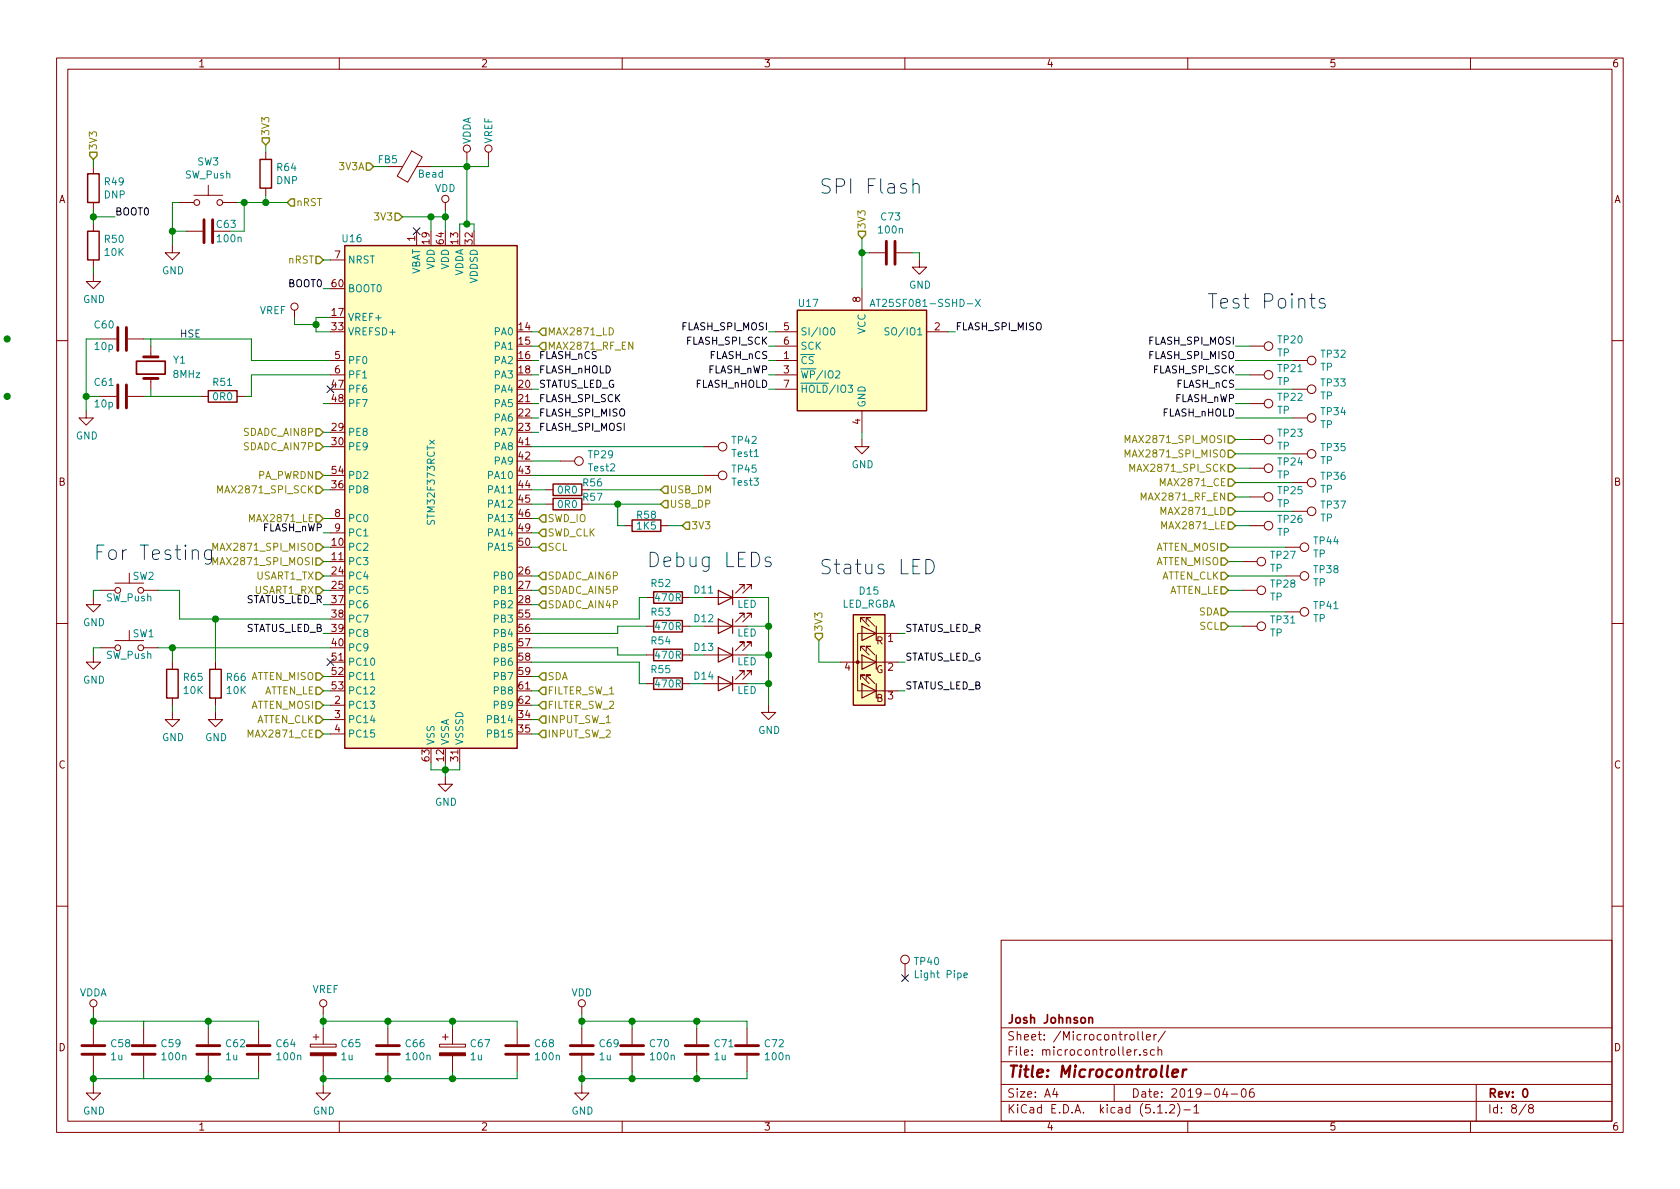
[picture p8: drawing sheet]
EESchema Schematic File Version 4
LIBS:VNA-cache
EELAYER 29 0
EELAYER END
$Descr A4 11693 8268
encoding utf-8
Sheet 8 8
Title "Microcontroller"
Date "2019-04-06"
Rev "0"
Comp "Josh Johnson"
Comment1 ""
Comment2 ""
Comment3 ""
Comment4 ""
$EndDescr
$Comp
L Memory_Flash:AT25SF081-SSHD-X U17
U 1 1
P 6000 2500
F 0 "U17" H 5550 2900 50  0000 L CNN
F 1 "AT25SF081-SSHD-X" H 6050 2900 50  0000 L CNN
F 2 "Package_SO:SOIC-8_3.9x4.9mm_P1.27mm" H 6000 1900 50  0001 C CNN
F 3 "https://www.adestotech.com/wp-content/uploads/DS-AT25SF081_045.pdf" H 6000 2500 50  0001 C CNN
	1    6000 2500
	1    0    0    -1  
$EndComp
$Comp
L Device:R R50
U 1 1
P 650 1700
F 0 "R50" H 720 1746 50  0000 L CNN
F 1 "10K" H 720 1655 50  0000 L CNN
F 2 "Resistor_SMD:R_0603_1608Metric" V 580 1700 50  0001 C CNN
F 3 "~" H 650 1700 50  0001 C CNN
	1    650  1700
	1    0    0    -1  
$EndComp
$Comp
L Device:R R49
U 1 1
P 650 1300
F 0 "R49" H 720 1346 50  0000 L CNN
F 1 "DNP" H 720 1255 50  0000 L CNN
F 2 "Resistor_SMD:R_0603_1608Metric" V 580 1300 50  0001 C CNN
F 3 "~" H 650 1300 50  0001 C CNN
	1    650  1300
	1    0    0    -1  
$EndComp
Wire Wire Line
	650  1450 650  1500
Text HLabel 650  1100 1    50   Input ~ 0
3V3
Wire Wire Line
	650  1100 650  1150
Wire Wire Line
	650  1850 650  1900
$Comp
L power:GND #PWR0100
U 1 1
P 650 1900
F 0 "#PWR0100" H 650 1650 50  0001 C CNN
F 1 "GND" H 655 1727 50  0000 C CNN
F 2 "" H 650 1900 50  0001 C CNN
F 3 "" H 650 1900 50  0001 C CNN
	1    650  1900
	1    0    0    -1  
$EndComp
Wire Wire Line
	650  1500 800  1500
Connection ~ 650  1500
Wire Wire Line
	650  1500 650  1550
Text Label 800  1500 0    50   ~ 0
BOOT0
Wire Wire Line
	650  7450 650  7500
Wire Wire Line
	650  7500 1000 7500
Wire Wire Line
	1000 7500 1000 7450
Wire Wire Line
	1000 7150 1000 7100
Wire Wire Line
	1000 7100 650  7100
Wire Wire Line
	650  7100 650  7150
$Comp
L power:VDDA #PWR096
U 1 1
P 650 7050
F 0 "#PWR096" H 650 6900 50  0001 C CNN
F 1 "VDDA" H 650 7200 50  0000 C CNN
F 2 "" H 650 7050 50  0001 C CNN
F 3 "" H 650 7050 50  0001 C CNN
	1    650  7050
	1    0    0    -1  
$EndComp
Wire Wire Line
	650  7050 650  7100
Connection ~ 650  7100
$Comp
L power:GND #PWR097
U 1 1
P 650 7550
F 0 "#PWR097" H 650 7300 50  0001 C CNN
F 1 "GND" H 655 7377 50  0000 C CNN
F 2 "" H 650 7550 50  0001 C CNN
F 3 "" H 650 7550 50  0001 C CNN
	1    650  7550
	1    0    0    -1  
$EndComp
Wire Wire Line
	650  7500 650  7550
Connection ~ 650  7500
$Comp
L Device:C C59
U 1 1
P 1000 7300
F 0 "C59" H 1115 7346 50  0000 L CNN
F 1 "100n" H 1115 7255 50  0000 L CNN
F 2 "Capacitor_SMD:C_0603_1608Metric" H 1038 7150 50  0001 C CNN
F 3 "~" H 1000 7300 50  0001 C CNN
	1    1000 7300
	1    0    0    -1  
$EndComp
$Comp
L Device:C C58
U 1 1
P 650 7300
F 0 "C58" H 765 7346 50  0000 L CNN
F 1 "1u" H 765 7255 50  0000 L CNN
F 2 "Capacitor_SMD:C_0603_1608Metric" H 688 7150 50  0001 C CNN
F 3 "~" H 650 7300 50  0001 C CNN
	1    650  7300
	1    0    0    -1  
$EndComp
Wire Wire Line
	4050 7450 4050 7500
Wire Wire Line
	4050 7500 4400 7500
Wire Wire Line
	4400 7500 4400 7450
Wire Wire Line
	4400 7150 4400 7100
Wire Wire Line
	4400 7100 4050 7100
Wire Wire Line
	4050 7100 4050 7150
Wire Wire Line
	4050 7050 4050 7100
Connection ~ 4050 7100
$Comp
L power:GND #PWR0111
U 1 1
P 4050 7550
F 0 "#PWR0111" H 4050 7300 50  0001 C CNN
F 1 "GND" H 4055 7377 50  0000 C CNN
F 2 "" H 4050 7550 50  0001 C CNN
F 3 "" H 4050 7550 50  0001 C CNN
	1    4050 7550
	1    0    0    -1  
$EndComp
Wire Wire Line
	4050 7500 4050 7550
Connection ~ 4050 7500
$Comp
L Device:C C70
U 1 1
P 4400 7300
F 0 "C70" H 4515 7346 50  0000 L CNN
F 1 "100n" H 4515 7255 50  0000 L CNN
F 2 "Capacitor_SMD:C_0603_1608Metric" H 4438 7150 50  0001 C CNN
F 3 "~" H 4400 7300 50  0001 C CNN
	1    4400 7300
	1    0    0    -1  
$EndComp
$Comp
L Device:C C69
U 1 1
P 4050 7300
F 0 "C69" H 4165 7346 50  0000 L CNN
F 1 "1u" H 4165 7255 50  0000 L CNN
F 2 "Capacitor_SMD:C_0603_1608Metric" H 4088 7150 50  0001 C CNN
F 3 "~" H 4050 7300 50  0001 C CNN
	1    4050 7300
	1    0    0    -1  
$EndComp
Wire Wire Line
	2250 7450 2250 7500
Wire Wire Line
	2250 7500 2700 7500
Wire Wire Line
	2700 7500 2700 7450
Wire Wire Line
	2700 7150 2700 7100
Wire Wire Line
	2700 7100 2250 7100
Wire Wire Line
	2250 7100 2250 7150
Wire Wire Line
	2250 7050 2250 7100
Connection ~ 2250 7100
$Comp
L power:GND #PWR0105
U 1 1
P 2250 7550
F 0 "#PWR0105" H 2250 7300 50  0001 C CNN
F 1 "GND" H 2255 7377 50  0000 C CNN
F 2 "" H 2250 7550 50  0001 C CNN
F 3 "" H 2250 7550 50  0001 C CNN
	1    2250 7550
	1    0    0    -1  
$EndComp
Wire Wire Line
	2250 7500 2250 7550
Connection ~ 2250 7500
$Comp
L Device:C C66
U 1 1
P 2700 7300
F 0 "C66" H 2815 7346 50  0000 L CNN
F 1 "100n" H 2815 7255 50  0000 L CNN
F 2 "Capacitor_SMD:C_0603_1608Metric" H 2738 7150 50  0001 C CNN
F 3 "~" H 2700 7300 50  0001 C CNN
	1    2700 7300
	1    0    0    -1  
$EndComp
$Comp
L Device:C C68
U 1 1
P 3600 7300
F 0 "C68" H 3715 7346 50  0000 L CNN
F 1 "100n" H 3715 7255 50  0000 L CNN
F 2 "Capacitor_SMD:C_0603_1608Metric" H 3638 7150 50  0001 C CNN
F 3 "~" H 3600 7300 50  0001 C CNN
	1    3600 7300
	1    0    0    -1  
$EndComp
Wire Wire Line
	2700 7500 3150 7500
Wire Wire Line
	3600 7500 3600 7450
Connection ~ 2700 7500
Wire Wire Line
	3600 7150 3600 7100
Wire Wire Line
	3600 7100 3150 7100
Connection ~ 2700 7100
Wire Wire Line
	3150 7100 3150 7150
Connection ~ 3150 7100
Wire Wire Line
	3150 7100 2700 7100
Wire Wire Line
	3150 7450 3150 7500
Connection ~ 3150 7500
Wire Wire Line
	3150 7500 3600 7500
$Comp
L power:VDD #PWR0104
U 1 1
P 4050 7050
F 0 "#PWR0104" H 4050 6900 50  0001 C CNN
F 1 "VDD" H 4050 7200 50  0000 C CNN
F 2 "" H 4050 7050 50  0001 C CNN
F 3 "" H 4050 7050 50  0001 C CNN
	1    4050 7050
	1    0    0    -1  
$EndComp
Wire Wire Line
	1450 7450 1450 7500
Wire Wire Line
	1450 7500 1800 7500
Wire Wire Line
	1800 7500 1800 7450
Connection ~ 1450 7500
$Comp
L Device:C C64
U 1 1
P 1800 7300
F 0 "C64" H 1915 7346 50  0000 L CNN
F 1 "100n" H 1915 7255 50  0000 L CNN
F 2 "Capacitor_SMD:C_0603_1608Metric" H 1838 7150 50  0001 C CNN
F 3 "~" H 1800 7300 50  0001 C CNN
	1    1800 7300
	1    0    0    -1  
$EndComp
$Comp
L Device:C C62
U 1 1
P 1450 7300
F 0 "C62" H 1565 7346 50  0000 L CNN
F 1 "1u" H 1565 7255 50  0000 L CNN
F 2 "Capacitor_SMD:C_0603_1608Metric" H 1488 7150 50  0001 C CNN
F 3 "~" H 1450 7300 50  0001 C CNN
	1    1450 7300
	1    0    0    -1  
$EndComp
Wire Wire Line
	1450 7500 1000 7500
Wire Wire Line
	1000 7100 1450 7100
Wire Wire Line
	1800 7100 1800 7150
Wire Wire Line
	1450 7100 1450 7150
Connection ~ 1450 7100
Wire Wire Line
	1450 7100 1800 7100
$Comp
L VNA_Symbols:VREF #PWR0110
U 1 1
P 2250 7050
F 0 "#PWR0110" H 2250 6900 50  0001 C CNN
F 1 "VREF" H 2267 7223 50  0000 C CNN
F 2 "" H 2250 7050 50  0001 C CNN
F 3 "" H 2250 7050 50  0001 C CNN
	1    2250 7050
	1    0    0    -1  
$EndComp
$Comp
L Device:C C72
U 1 1
P 5200 7300
F 0 "C72" H 5315 7346 50  0000 L CNN
F 1 "100n" H 5315 7255 50  0000 L CNN
F 2 "Capacitor_SMD:C_0603_1608Metric" H 5238 7150 50  0001 C CNN
F 3 "~" H 5200 7300 50  0001 C CNN
	1    5200 7300
	1    0    0    -1  
$EndComp
$Comp
L Device:C C71
U 1 1
P 4850 7300
F 0 "C71" H 4965 7346 50  0000 L CNN
F 1 "1u" H 4965 7255 50  0000 L CNN
F 2 "Capacitor_SMD:C_0603_1608Metric" H 4888 7150 50  0001 C CNN
F 3 "~" H 4850 7300 50  0001 C CNN
	1    4850 7300
	1    0    0    -1  
$EndComp
Wire Wire Line
	4400 7100 4850 7100
Wire Wire Line
	5200 7100 5200 7150
Connection ~ 4400 7100
Wire Wire Line
	5200 7450 5200 7500
Wire Wire Line
	5200 7500 4850 7500
Connection ~ 4400 7500
Wire Wire Line
	4850 7450 4850 7500
Connection ~ 4850 7500
Wire Wire Line
	4850 7500 4400 7500
Wire Wire Line
	4850 7150 4850 7100
Connection ~ 4850 7100
Wire Wire Line
	4850 7100 5200 7100
$Comp
L Device:CP C67
U 1 1
P 3150 7300
F 0 "C67" H 3268 7346 50  0000 L CNN
F 1 "1u " H 3268 7255 50  0000 L CNN
F 2 "Capacitor_Tantalum_SMD:CP_EIA-2012-15_AVX-P" H 3188 7150 50  0001 C CNN
F 3 "~" H 3150 7300 50  0001 C CNN
	1    3150 7300
	1    0    0    -1  
$EndComp
Connection ~ 1700 1400
Wire Wire Line
	1700 1400 1700 1600
Wire Wire Line
	1700 1600 1600 1600
Connection ~ 1200 1600
Wire Wire Line
	1200 1600 1200 1700
Wire Wire Line
	1200 1400 1200 1600
Wire Wire Line
	1200 1600 1300 1600
$Comp
L power:GND #PWR0102
U 1 1
P 1200 1700
F 0 "#PWR0102" H 1200 1450 50  0001 C CNN
F 1 "GND" H 1205 1527 50  0000 C CNN
F 2 "" H 1200 1700 50  0001 C CNN
F 3 "" H 1200 1700 50  0001 C CNN
	1    1200 1700
	1    0    0    -1  
$EndComp
Wire Wire Line
	1250 1400 1200 1400
Wire Wire Line
	1650 1400 1700 1400
$Comp
L Switch:SW_Push SW3
U 1 1
P 1450 1400
F 0 "SW3" H 1450 1685 50  0000 C CNN
F 1 "SW_Push" H 1450 1594 50  0000 C CNN
F 2 "VNA_Footprints:6mmTactSwitch" H 1450 1600 50  0001 C CNN
F 3 "~" H 1450 1600 50  0001 C CNN
	1    1450 1400
	1    0    0    -1  
$EndComp
Text HLabel 2000 1400 2    50   Input ~ 0
nRST
Text HLabel 6000 1650 1    50   Input ~ 0
3V3
$Comp
L Device:C C73
U 1 1
P 6200 1750
F 0 "C73" V 5948 1750 50  0000 C CNN
F 1 "100n" V 6039 1750 50  0000 C CNN
F 2 "Capacitor_SMD:C_0603_1608Metric" H 6238 1600 50  0001 C CNN
F 3 "~" H 6200 1750 50  0001 C CNN
	1    6200 1750
	0    1    1    0   
$EndComp
Wire Wire Line
	6000 1650 6000 1750
Wire Wire Line
	6000 1750 6050 1750
Connection ~ 6000 1750
Wire Wire Line
	6000 1750 6000 2000
Wire Wire Line
	6350 1750 6400 1750
Wire Wire Line
	6400 1750 6400 1800
$Comp
L power:GND #PWR0114
U 1 1
P 6400 1800
F 0 "#PWR0114" H 6400 1550 50  0001 C CNN
F 1 "GND" H 6405 1627 50  0000 C CNN
F 2 "" H 6400 1800 50  0001 C CNN
F 3 "" H 6400 1800 50  0001 C CNN
	1    6400 1800
	1    0    0    -1  
$EndComp
Wire Wire Line
	5400 2300 5350 2300
Wire Wire Line
	5350 2400 5400 2400
Wire Wire Line
	5350 2500 5400 2500
Wire Wire Line
	5350 2600 5400 2600
Wire Wire Line
	5350 2700 5400 2700
Wire Wire Line
	6600 2300 6650 2300
Wire Wire Line
	6000 3000 6000 3050
$Comp
L power:GND #PWR0113
U 1 1
P 6000 3050
F 0 "#PWR0113" H 6000 2800 50  0001 C CNN
F 1 "GND" H 6005 2877 50  0000 C CNN
F 2 "" H 6000 3050 50  0001 C CNN
F 3 "" H 6000 3050 50  0001 C CNN
	1    6000 3050
	1    0    0    -1  
$EndComp
Text Label 6650 2300 0    50   ~ 0
FLASH_SPI_MISO
Text Label 5350 2300 2    50   ~ 0
FLASH_SPI_MOSI
Text Label 5350 2400 2    50   ~ 0
FLASH_SPI_SCK
Text Label 5350 2500 2    50   ~ 0
FLASH_nCS
Text Label 5350 2600 2    50   ~ 0
FLASH_nWP
Text Label 5350 2700 2    50   ~ 0
FLASH_nHOLD
Text Notes 5700 1350 0    100  ~ 0
SPI Flash
Wire Wire Line
	5850 4600 5700 4600
Wire Wire Line
	5700 4600 5700 4450
Wire Wire Line
	6250 4400 6300 4400
Wire Wire Line
	6250 4600 6300 4600
Wire Wire Line
	6250 4800 6300 4800
Text HLabel 5700 4450 1    50   Input ~ 0
3V3
Text Label 6300 4400 0    50   ~ 0
STATUS_LED_R
Text Label 6300 4600 0    50   ~ 0
STATUS_LED_G
Text Label 6300 4800 0    50   ~ 0
STATUS_LED_B
Text Notes 5700 4000 0    100  ~ 0
Status LED
Wire Wire Line
	2300 4400 2250 4400
Wire Wire Line
	2250 4200 2300 4200
Wire Wire Line
	3750 2700 3700 2700
Text Label 2250 4400 2    50   ~ 0
STATUS_LED_B
Text Label 3750 2700 0    50   ~ 0
STATUS_LED_G
Text Label 2250 4200 2    50   ~ 0
STATUS_LED_R
Text Label 3750 2600 0    50   ~ 0
FLASH_nHOLD
Wire Wire Line
	2300 5100 2250 5100
Text Label 2250 3700 2    50   ~ 0
FLASH_nWP
Wire Wire Line
	2300 3600 2250 3600
Text Label 3750 2500 0    50   ~ 0
FLASH_nCS
Wire Wire Line
	2300 3700 2250 3700
Text Label 3750 2800 0    50   ~ 0
FLASH_SPI_SCK
Text HLabel 3750 4700 2    50   Input ~ 0
SDA
Wire Wire Line
	3700 4700 3750 4700
Wire Wire Line
	3750 3800 3700 3800
Text HLabel 2250 1800 0    50   Input ~ 0
nRST
Text HLabel 4600 3500 2    50   Input ~ 0
USB_DP
Text HLabel 4600 3400 2    50   Input ~ 0
USB_DM
Wire Wire Line
	2300 3400 2250 3400
Text HLabel 2250 4100 0    50   Input ~ 0
USART1_RX
Text HLabel 2250 4000 0    50   Input ~ 0
USART1_TX
Wire Wire Line
	2250 4100 2300 4100
Wire Wire Line
	2300 4000 2250 4000
Text HLabel 2250 3900 0    50   Input ~ 0
MAX2871_SPI_MOSI
Text HLabel 2250 3800 0    50   Input ~ 0
MAX2871_SPI_MISO
Text HLabel 2250 3400 0    50   Input ~ 0
MAX2871_SPI_SCK
Wire Wire Line
	3700 3000 3750 3000
Wire Wire Line
	3700 2900 3750 2900
Wire Wire Line
	3700 2800 3750 2800
Text Label 3750 3000 0    50   ~ 0
FLASH_SPI_MOSI
Text Label 3750 2900 0    50   ~ 0
FLASH_SPI_MISO
Wire Wire Line
	2300 3900 2250 3900
Wire Wire Line
	2300 3800 2250 3800
$Comp
L Device:C C63
U 1 1
P 1450 1600
F 0 "C63" V 1400 1650 50  0000 L CNN
F 1 "100n" V 1500 1650 50  0000 L CNN
F 2 "Capacitor_SMD:C_0603_1608Metric" H 1488 1450 50  0001 C CNN
F 3 "~" H 1450 1600 50  0001 C CNN
	1    1450 1600
	0    1    1    0   
$EndComp
Text HLabel 2800 1500 0    50   Input ~ 0
3V3
Connection ~ 3100 1500
Wire Wire Line
	3100 1450 3100 1500
Wire Wire Line
	3000 1500 3100 1500
Connection ~ 3000 1500
Wire Wire Line
	3000 1500 3000 1600
Wire Wire Line
	2800 1500 3000 1500
Wire Wire Line
	3100 1500 3100 1600
Wire Wire Line
	3400 1150 3250 1150
Wire Wire Line
	3400 1100 3400 1150
$Comp
L VNA_Symbols:VREF #PWR0109
U 1 1
P 3400 1100
F 0 "#PWR0109" H 3400 950 50  0001 C CNN
F 1 "VREF" V 3400 1300 50  0000 C CNN
F 2 "" H 3400 1100 50  0001 C CNN
F 3 "" H 3400 1100 50  0001 C CNN
	1    3400 1100
	1    0    0    -1  
$EndComp
Wire Wire Line
	2050 2250 2200 2250
Wire Wire Line
	2050 2200 2050 2250
$Comp
L VNA_Symbols:VREF #PWR0103
U 1 1
P 2050 2200
F 0 "#PWR0103" H 2050 2050 50  0001 C CNN
F 1 "VREF" H 1900 2250 50  0000 C CNN
F 2 "" H 2050 2200 50  0001 C CNN
F 3 "" H 2050 2200 50  0001 C CNN
	1    2050 2200
	1    0    0    -1  
$EndComp
Wire Wire Line
	2200 2250 2200 2200
Connection ~ 2200 2250
Wire Wire Line
	2200 2200 2300 2200
Wire Wire Line
	2200 2300 2200 2250
Wire Wire Line
	2300 2300 2200 2300
Text HLabel 2600 1150 0    50   Input ~ 0
3V3A
Wire Wire Line
	2600 1150 2700 1150
Connection ~ 3250 1150
Wire Wire Line
	3250 1100 3250 1150
Wire Wire Line
	3250 1150 3250 1550
Wire Wire Line
	3000 1150 3250 1150
Wire Wire Line
	3250 1550 3300 1550
Connection ~ 3250 1550
Wire Wire Line
	3200 1550 3250 1550
Wire Wire Line
	3200 1550 3200 1600
Wire Wire Line
	3300 1600 3300 1550
$Comp
L power:VDDA #PWR0108
U 1 1
P 3250 1100
F 0 "#PWR0108" H 3250 950 50  0001 C CNN
F 1 "VDDA" V 3250 1300 50  0000 C CNN
F 2 "" H 3250 1100 50  0001 C CNN
F 3 "" H 3250 1100 50  0001 C CNN
	1    3250 1100
	1    0    0    -1  
$EndComp
$Comp
L power:VDD #PWR0106
U 1 1
P 3100 1450
F 0 "#PWR0106" H 3100 1300 50  0001 C CNN
F 1 "VDD" H 3100 1600 50  0000 C CNN
F 2 "" H 3100 1450 50  0001 C CNN
F 3 "" H 3100 1450 50  0001 C CNN
	1    3100 1450
	1    0    0    -1  
$EndComp
Text Label 2250 2000 2    50   ~ 0
BOOT0
Wire Wire Line
	2300 2000 2250 2000
Wire Wire Line
	2300 1800 2250 1800
Wire Wire Line
	1750 2750 1750 2600
Wire Wire Line
	1700 2750 1750 2750
Connection ~ 50   2750
Wire Wire Line
	1400 2750 1050 2750
$Comp
L Device:R R51
U 1 1
P 1550 2750
F 0 "R51" V 1450 2750 50  0000 C CNN
F 1 "0R0" V 1550 2750 50  0000 C CNN
F 2 "Resistor_SMD:R_0603_1608Metric" V 1480 2750 50  0001 C CNN
F 3 "~" H 1550 2750 50  0001 C CNN
	1    1550 2750
	0    1    1    0   
$EndComp
Text Notes 1250 2350 0    50   ~ 0
HSE
Connection ~ 50   2350
Wire Wire Line
	1750 2350 1050 2350
Wire Wire Line
	1750 2500 1750 2350
$Comp
L power:GND #PWR0101
U 1 1
P 600 2850
F 0 "#PWR0101" H 600 2600 50  0001 C CNN
F 1 "GND" H 605 2677 50  0000 C CNN
F 2 "" H 600 2850 50  0001 C CNN
F 3 "" H 600 2850 50  0001 C CNN
	1    600  2850
	1    0    0    -1  
$EndComp
Wire Wire Line
	600  2750 600  2850
Connection ~ 600  2750
Wire Wire Line
	700  2750 600  2750
Wire Wire Line
	600  2350 600  2750
Wire Wire Line
	700  2350 600  2350
Wire Wire Line
	1050 2750 1000 2750
Wire Wire Line
	1050 2700 1050 2750
Wire Wire Line
	1050 2350 1050 2400
Wire Wire Line
	1000 2350 1050 2350
$Comp
L Device:C C61
U 1 1
P 850 2750
F 0 "C61" V 750 2550 50  0000 L CNN
F 1 "10p" V 900 2550 50  0000 L CNN
F 2 "Capacitor_SMD:C_0402_1005Metric" H 888 2600 50  0001 C CNN
F 3 "~" H 850 2750 50  0001 C CNN
	1    850  2750
	0    1    1    0   
$EndComp
$Comp
L Device:C C60
U 1 1
P 850 2350
F 0 "C60" V 750 2150 50  0000 L CNN
F 1 "10p" V 900 2150 50  0000 L CNN
F 2 "Capacitor_SMD:C_0402_1005Metric" H 888 2200 50  0001 C CNN
F 3 "~" H 850 2350 50  0001 C CNN
	1    850  2350
	0    1    1    0   
$EndComp
$Comp
L Device:Crystal Y1
U 1 1
P 1050 2550
F 0 "Y1" V 1100 2350 50  0000 C CNN
F 1 "8MHz" V 1000 2300 50  0000 C CNN
F 2 "VNA_Footprints:Crystal_SMD_5032-2Pin_5.0x3.2mm" H 1050 2550 50  0001 C CNN
F 3 "~" H 1050 2550 50  0001 C CNN
	1    1050 2550
	0    -1   -1   0   
$EndComp
NoConn ~ 2900 1600
Wire Wire Line
	3100 5350 3100 5400
$Comp
L power:GND #PWR0107
U 1 1
P 3100 5400
F 0 "#PWR0107" H 3100 5150 50  0001 C CNN
F 1 "GND" H 3105 5227 50  0000 C CNN
F 2 "" H 3100 5400 50  0001 C CNN
F 3 "" H 3100 5400 50  0001 C CNN
	1    3100 5400
	1    0    0    -1  
$EndComp
Wire Wire Line
	3100 5350 3200 5350
Connection ~ 3100 5350
Wire Wire Line
	3100 5300 3100 5350
Wire Wire Line
	3200 5350 3200 5300
Wire Wire Line
	3000 5350 3100 5350
Wire Wire Line
	3000 5300 3000 5350
Text HLabel 3750 4000 2    50   Input ~ 0
SDADC_AIN6P
Wire Wire Line
	3750 4000 3700 4000
Wire Wire Line
	3700 4100 3750 4100
Wire Wire Line
	3700 4200 3750 4200
Wire Wire Line
	2300 3000 2250 3000
Wire Wire Line
	2250 3100 2300 3100
Text HLabel 3750 4100 2    50   Input ~ 0
SDADC_AIN5P
Text HLabel 3750 4200 2    50   Input ~ 0
SDADC_AIN4P
Text HLabel 2250 3000 0    50   Input ~ 0
SDADC_AIN8P
Text HLabel 2250 3100 0    50   Input ~ 0
SDADC_AIN7P
Text HLabel 2250 5100 0    50   Input ~ 0
MAX2871_CE
Wire Wire Line
	3750 2600 3700 2600
Wire Wire Line
	3700 2500 3750 2500
Wire Wire Line
	3700 2400 3750 2400
Wire Wire Line
	3700 2300 3750 2300
Text HLabel 3750 2400 2    50   Input ~ 0
MAX2871_RF_EN
Text HLabel 3750 2300 2    50   Input ~ 0
MAX2871_LD
Text HLabel 2250 3600 0    50   Input ~ 0
MAX2871_LE
Wire Wire Line
	3700 5000 3750 5000
Wire Wire Line
	3700 5100 3750 5100
Text HLabel 3750 5000 2    50   Input ~ 0
INPUT_SW_1
Text HLabel 3750 5100 2    50   Input ~ 0
INPUT_SW_2
Text HLabel 2250 4900 0    50   Input ~ 0
ATTEN_MOSI
Wire Wire Line
	2300 3300 2250 3300
Text HLabel 2250 5000 0    50   Input ~ 0
ATTEN_CLK
Text HLabel 2250 4800 0    50   Input ~ 0
ATTEN_LE
Text HLabel 2250 3300 0    50   Input ~ 0
PA_PWRDN
Text HLabel 3750 4800 2    50   Input ~ 0
FILTER_SW_1
Text HLabel 3750 4900 2    50   Input ~ 0
FILTER_SW_2
Wire Wire Line
	3700 4800 3750 4800
Wire Wire Line
	3700 4900 3750 4900
Wire Wire Line
	3700 4400 4300 4400
Wire Wire Line
	3700 4500 4300 4500
Wire Wire Line
	3700 4600 4450 4600
$Comp
L Device:R R52
U 1 1
P 4650 4150
F 0 "R52" V 4550 4100 50  0000 C CNN
F 1 "470R" V 4650 4150 50  0000 C CNN
F 2 "Resistor_SMD:R_0603_1608Metric" V 4580 4150 50  0001 C CNN
F 3 "~" H 4650 4150 50  0001 C CNN
	1    4650 4150
	0    1    1    0   
$EndComp
Wire Wire Line
	4450 4300 4450 4150
Wire Wire Line
	4450 4150 4500 4150
Wire Wire Line
	3700 4300 4450 4300
Wire Wire Line
	4300 4400 4300 4350
Wire Wire Line
	4300 4350 4500 4350
Wire Wire Line
	4300 4500 4300 4550
Wire Wire Line
	4300 4550 4500 4550
Wire Wire Line
	4450 4600 4450 4750
Wire Wire Line
	4450 4750 4500 4750
$Comp
L Device:LED D11
U 1 1
P 5050 4150
F 0 "D11" H 5200 4100 50  0000 C CNN
F 1 "LED" H 4900 4200 50  0000 C CNN
F 2 "LED_SMD:LED_0603_1608Metric" H 5050 4150 50  0001 C CNN
F 3 "~" H 5050 4150 50  0001 C CNN
	1    5050 4150
	-1   0    0    1   
$EndComp
Wire Wire Line
	4900 4150 4800 4150
Wire Wire Line
	4800 4350 4900 4350
$Comp
L Device:LED D13
U 1 1
P 5050 4550
F 0 "D13" H 5200 4500 50  0000 C CNN
F 1 "LED" H 4900 4600 50  0000 C CNN
F 2 "LED_SMD:LED_0603_1608Metric" H 5050 4550 50  0001 C CNN
F 3 "~" H 5050 4550 50  0001 C CNN
	1    5050 4550
	-1   0    0    1   
$EndComp
Wire Wire Line
	4900 4550 4800 4550
$Comp
L Device:LED D14
U 1 1
P 5050 4750
F 0 "D14" H 5200 4700 50  0000 C CNN
F 1 "LED" H 4900 4800 50  0000 C CNN
F 2 "LED_SMD:LED_0603_1608Metric" H 5050 4750 50  0001 C CNN
F 3 "~" H 5050 4750 50  0001 C CNN
	1    5050 4750
	-1   0    0    1   
$EndComp
Wire Wire Line
	4900 4750 4800 4750
$Comp
L Device:LED D12
U 1 1
P 5050 4350
F 0 "D12" H 5200 4300 50  0000 C CNN
F 1 "LED" H 4900 4400 50  0000 C CNN
F 2 "LED_SMD:LED_0603_1608Metric" H 5050 4350 50  0001 C CNN
F 3 "~" H 5050 4350 50  0001 C CNN
	1    5050 4350
	-1   0    0    1   
$EndComp
Wire Wire Line
	5200 4150 5350 4150
Wire Wire Line
	5350 4150 5350 4350
Wire Wire Line
	5200 4750 5350 4750
Connection ~ 5350 4750
Wire Wire Line
	5350 4750 5350 4900
Wire Wire Line
	5200 4550 5350 4550
Connection ~ 5350 4550
Wire Wire Line
	5350 4550 5350 4750
Wire Wire Line
	5200 4350 5350 4350
Connection ~ 5350 4350
Wire Wire Line
	5350 4350 5350 4550
$Comp
L power:GND #PWR0112
U 1 1
P 5350 4900
F 0 "#PWR0112" H 5350 4650 50  0001 C CNN
F 1 "GND" H 5355 4727 50  0000 C CNN
F 2 "" H 5350 4900 50  0001 C CNN
F 3 "" H 5350 4900 50  0001 C CNN
	1    5350 4900
	1    0    0    -1  
$EndComp
$Comp
L Device:R R53
U 1 1
P 4650 4350
F 0 "R53" V 4550 4300 50  0000 C CNN
F 1 "470R" V 4650 4350 50  0000 C CNN
F 2 "Resistor_SMD:R_0603_1608Metric" V 4580 4350 50  0001 C CNN
F 3 "~" H 4650 4350 50  0001 C CNN
	1    4650 4350
	0    1    1    0   
$EndComp
$Comp
L Device:R R54
U 1 1
P 4650 4550
F 0 "R54" V 4550 4500 50  0000 C CNN
F 1 "470R" V 4650 4550 50  0000 C CNN
F 2 "Resistor_SMD:R_0603_1608Metric" V 4580 4550 50  0001 C CNN
F 3 "~" H 4650 4550 50  0001 C CNN
	1    4650 4550
	0    1    1    0   
$EndComp
$Comp
L Device:R R55
U 1 1
P 4650 4750
F 0 "R55" V 4550 4700 50  0000 C CNN
F 1 "470R" V 4650 4750 50  0000 C CNN
F 2 "Resistor_SMD:R_0603_1608Metric" V 4580 4750 50  0001 C CNN
F 3 "~" H 4650 4750 50  0001 C CNN
	1    4650 4750
	0    1    1    0   
$EndComp
Text Notes 4500 3950 0    100  ~ 0
Debug LEDs
$Comp
L power:GND #PWR098
U 1 1
P 650 4150
F 0 "#PWR098" H 650 3900 50  0001 C CNN
F 1 "GND" H 655 3977 50  0000 C CNN
F 2 "" H 650 4150 50  0001 C CNN
F 3 "" H 650 4150 50  0001 C CNN
	1    650  4150
	1    0    0    -1  
$EndComp
Wire Wire Line
	700  4100 650  4100
$Comp
L Switch:SW_Push SW1
U 1 1
P 900 4500
F 0 "SW1" H 1000 4600 50  0000 C CNN
F 1 "SW_Push" H 900 4450 50  0000 C CNN
F 2 "VNA_Footprints:6mmTactSwitch" H 900 4700 50  0001 C CNN
F 3 "~" H 900 4700 50  0001 C CNN
	1    900  4500
	1    0    0    -1  
$EndComp
Wire Wire Line
	650  4100 650  4150
$Comp
L power:GND #PWR099
U 1 1
P 650 4550
F 0 "#PWR099" H 650 4300 50  0001 C CNN
F 1 "GND" H 655 4377 50  0000 C CNN
F 2 "" H 650 4550 50  0001 C CNN
F 3 "" H 650 4550 50  0001 C CNN
	1    650  4550
	1    0    0    -1  
$EndComp
Wire Wire Line
	700  4500 650  4500
$Comp
L Switch:SW_Push SW2
U 1 1
P 900 4100
F 0 "SW2" H 1000 4200 50  0000 C CNN
F 1 "SW_Push" H 900 4050 50  0000 C CNN
F 2 "VNA_Footprints:6mmTactSwitch" H 900 4300 50  0001 C CNN
F 3 "~" H 900 4300 50  0001 C CNN
	1    900  4100
	1    0    0    -1  
$EndComp
Wire Wire Line
	650  4500 650  4550
Wire Wire Line
	1100 4500 1200 4500
Wire Wire Line
	1100 4100 1250 4100
Wire Wire Line
	1250 4100 1250 4300
Wire Wire Line
	1250 4300 1500 4300
Text Notes 650  3900 0    100  ~ 0
For Testing
Wire Wire Line
	3700 3600 3750 3600
Wire Wire Line
	3700 3700 3750 3700
Text HLabel 3750 3600 2    50   Input ~ 0
SWD_IO
Text HLabel 3750 3700 2    50   Input ~ 0
SWD_CLK
Text HLabel 3750 3800 2    50   Input ~ 0
SCL
$Comp
L VNA_Symbols:Ferrite_Bead_PWR FB?
U 1 1
P 2850 1150
AR Path="/5CC6BC19" Ref="FB?"  Part="1" 
AR Path="/5CAA2138/5CC6BC19" Ref="FB5"  Part="1" 
F 0 "FB5" V 2800 1000 50  0000 C CNN
F 1 "Bead" V 2900 1300 50  0000 C CNN
F 2 "VNA_Footprints:BEADC1608X95N" V 2780 1150 50  0001 C CNN
F 3 "~" H 2850 1150 50  0001 C CNN
	1    2850 1150
	0    1    1    0   
$EndComp
NoConn ~ 2300 2700
$Comp
L Device:CP C65
U 1 1
P 2250 7300
F 0 "C65" H 2368 7346 50  0000 L CNN
F 1 "1u " H 2368 7255 50  0000 L CNN
F 2 "Capacitor_Tantalum_SMD:CP_EIA-2012-15_AVX-P" H 2288 7150 50  0001 C CNN
F 3 "~" H 2250 7300 50  0001 C CNN
	1    2250 7300
	1    0    0    -1  
$EndComp
$Comp
L VNA_Symbols:LED_RGBA D15
U 1 1
P 6050 4600
F 0 "D15" H 6050 5097 50  0000 C CNN
F 1 "LED_RGBA" H 6050 5006 50  0000 C CNN
F 2 "VNA_Footprints:ARGB_PLCC4_1210_LED" H 6050 4550 50  0001 C CNN
F 3 "~" H 6050 4550 50  0001 C CNN
	1    6050 4600
	-1   0    0    -1  
$EndComp
$Comp
L Device:R R58
U 1 1
P 4500 3650
F 0 "R58" V 4425 3650 50  0000 C CNN
F 1 "1K5" V 4500 3650 50  0000 C CNN
F 2 "Resistor_SMD:R_0603_1608Metric" V 4430 3650 50  0001 C CNN
F 3 "~" H 4500 3650 50  0001 C CNN
	1    4500 3650
	0    1    1    0   
$EndComp
Text HLabel 4750 3650 2    50   Input ~ 0
3V3
$Comp
L Device:R R56
U 1 1
P 3950 3400
F 0 "R56" V 3900 3575 50  0000 C CNN
F 1 "0R0" V 3950 3400 50  0000 C CNN
F 2 "Resistor_SMD:R_0603_1608Metric" V 3880 3400 50  0001 C CNN
F 3 "~" H 3950 3400 50  0001 C CNN
	1    3950 3400
	0    1    1    0   
$EndComp
Wire Wire Line
	3700 3400 3800 3400
$Comp
L Device:R R57
U 1 1
P 3950 3500
F 0 "R57" V 3900 3675 50  0000 C CNN
F 1 "0R0" V 3950 3500 50  0000 C CNN
F 2 "Resistor_SMD:R_0603_1608Metric" V 3880 3500 50  0001 C CNN
F 3 "~" H 3950 3500 50  0001 C CNN
	1    3950 3500
	0    1    1    0   
$EndComp
Wire Wire Line
	3700 3500 3800 3500
Wire Wire Line
	4600 3400 4100 3400
Wire Wire Line
	4100 3500 4300 3500
Wire Wire Line
	4350 3650 4300 3650
Wire Wire Line
	4300 3650 4300 3500
Connection ~ 4300 3500
Wire Wire Line
	4300 3500 4600 3500
Wire Wire Line
	4650 3650 4750 3650
Text Label 8600 2400 2    50   ~ 0
FLASH_SPI_MOSI
Text Label 8600 2600 2    50   ~ 0
FLASH_SPI_SCK
Text Label 8600 2700 2    50   ~ 0
FLASH_nCS
Text Label 8600 2800 2    50   ~ 0
FLASH_nWP
Text Label 8600 2900 2    50   ~ 0
FLASH_nHOLD
Text Label 8600 2500 2    50   ~ 0
FLASH_SPI_MISO
Text Notes 8400 2150 0    100  ~ 0
Test Points
Text HLabel 8600 3050 0    50   Input ~ 0
MAX2871_SPI_MOSI
Text HLabel 8600 3150 0    50   Input ~ 0
MAX2871_SPI_MISO
Text HLabel 8600 3250 0    50   Input ~ 0
MAX2871_SPI_SCK
Text HLabel 8600 3350 0    50   Input ~ 0
MAX2871_CE
Text HLabel 8600 3450 0    50   Input ~ 0
MAX2871_RF_EN
Text HLabel 8600 3550 0    50   Input ~ 0
MAX2871_LD
Text HLabel 8600 3650 0    50   Input ~ 0
MAX2871_LE
Text HLabel 8550 4000 0    50   Input ~ 0
ATTEN_CLK
Text HLabel 8550 4100 0    50   Input ~ 0
ATTEN_LE
Text HLabel 8550 4250 0    50   Input ~ 0
SDA
Text HLabel 8550 4350 0    50   Input ~ 0
SCL
$Comp
L Connector:TestPoint TP20
U 1 1
P 8700 2400
F 0 "TP20" V 8654 2588 50  0000 L CNN
F 1 "TP" V 8745 2588 50  0000 L CNN
F 2 "TestPoint:TestPoint_Pad_D1.0mm" H 8900 2400 50  0001 C CNN
F 3 "~" H 8900 2400 50  0001 C CNN
	1    8700 2400
	0    1    1    0   
$EndComp
Wire Wire Line
	8700 2400 8600 2400
$Comp
L Connector:TestPoint TP32
U 1 1
P 9000 2500
F 0 "TP32" V 8954 2688 50  0000 L CNN
F 1 "TP" V 9045 2688 50  0000 L CNN
F 2 "TestPoint:TestPoint_Pad_D1.0mm" H 9200 2500 50  0001 C CNN
F 3 "~" H 9200 2500 50  0001 C CNN
	1    9000 2500
	0    1    1    0   
$EndComp
$Comp
L Connector:TestPoint TP21
U 1 1
P 8700 2600
F 0 "TP21" V 8654 2788 50  0000 L CNN
F 1 "TP" V 8745 2788 50  0000 L CNN
F 2 "TestPoint:TestPoint_Pad_D1.0mm" H 8900 2600 50  0001 C CNN
F 3 "~" H 8900 2600 50  0001 C CNN
	1    8700 2600
	0    1    1    0   
$EndComp
Wire Wire Line
	8700 2600 8600 2600
$Comp
L Connector:TestPoint TP33
U 1 1
P 9000 2700
F 0 "TP33" V 8954 2888 50  0000 L CNN
F 1 "TP" V 9045 2888 50  0000 L CNN
F 2 "TestPoint:TestPoint_Pad_D1.0mm" H 9200 2700 50  0001 C CNN
F 3 "~" H 9200 2700 50  0001 C CNN
	1    9000 2700
	0    1    1    0   
$EndComp
$Comp
L Connector:TestPoint TP22
U 1 1
P 8700 2800
F 0 "TP22" V 8654 2988 50  0000 L CNN
F 1 "TP" V 8745 2988 50  0000 L CNN
F 2 "TestPoint:TestPoint_Pad_D1.0mm" H 8900 2800 50  0001 C CNN
F 3 "~" H 8900 2800 50  0001 C CNN
	1    8700 2800
	0    1    1    0   
$EndComp
Wire Wire Line
	8700 2800 8600 2800
$Comp
L Connector:TestPoint TP34
U 1 1
P 9000 2900
F 0 "TP34" V 8954 3088 50  0000 L CNN
F 1 "TP" V 9045 3088 50  0000 L CNN
F 2 "TestPoint:TestPoint_Pad_D1.0mm" H 9200 2900 50  0001 C CNN
F 3 "~" H 9200 2900 50  0001 C CNN
	1    9000 2900
	0    1    1    0   
$EndComp
Wire Wire Line
	8600 2700 9000 2700
Wire Wire Line
	9000 2500 8600 2500
Wire Wire Line
	8600 2900 9000 2900
$Comp
L Connector:TestPoint TP23
U 1 1
P 8700 3050
F 0 "TP23" V 8654 3238 50  0000 L CNN
F 1 "TP" V 8745 3238 50  0000 L CNN
F 2 "TestPoint:TestPoint_Pad_D1.0mm" H 8900 3050 50  0001 C CNN
F 3 "~" H 8900 3050 50  0001 C CNN
	1    8700 3050
	0    1    1    0   
$EndComp
Wire Wire Line
	8700 3050 8600 3050
$Comp
L Connector:TestPoint TP35
U 1 1
P 9000 3150
F 0 "TP35" V 8954 3338 50  0000 L CNN
F 1 "TP" V 9045 3338 50  0000 L CNN
F 2 "TestPoint:TestPoint_Pad_D1.0mm" H 9200 3150 50  0001 C CNN
F 3 "~" H 9200 3150 50  0001 C CNN
	1    9000 3150
	0    1    1    0   
$EndComp
$Comp
L Connector:TestPoint TP24
U 1 1
P 8700 3250
F 0 "TP24" V 8654 3438 50  0000 L CNN
F 1 "TP" V 8745 3438 50  0000 L CNN
F 2 "TestPoint:TestPoint_Pad_D1.0mm" H 8900 3250 50  0001 C CNN
F 3 "~" H 8900 3250 50  0001 C CNN
	1    8700 3250
	0    1    1    0   
$EndComp
Wire Wire Line
	8700 3250 8600 3250
$Comp
L Connector:TestPoint TP36
U 1 1
P 9000 3350
F 0 "TP36" V 8954 3538 50  0000 L CNN
F 1 "TP" V 9045 3538 50  0000 L CNN
F 2 "TestPoint:TestPoint_Pad_D1.0mm" H 9200 3350 50  0001 C CNN
F 3 "~" H 9200 3350 50  0001 C CNN
	1    9000 3350
	0    1    1    0   
$EndComp
$Comp
L Connector:TestPoint TP25
U 1 1
P 8700 3450
F 0 "TP25" V 8654 3638 50  0000 L CNN
F 1 "TP" V 8745 3638 50  0000 L CNN
F 2 "TestPoint:TestPoint_Pad_D1.0mm" H 8900 3450 50  0001 C CNN
F 3 "~" H 8900 3450 50  0001 C CNN
	1    8700 3450
	0    1    1    0   
$EndComp
Wire Wire Line
	8700 3450 8600 3450
$Comp
L Connector:TestPoint TP37
U 1 1
P 9000 3550
F 0 "TP37" V 8954 3738 50  0000 L CNN
F 1 "TP" V 9045 3738 50  0000 L CNN
F 2 "TestPoint:TestPoint_Pad_D1.0mm" H 9200 3550 50  0001 C CNN
F 3 "~" H 9200 3550 50  0001 C CNN
	1    9000 3550
	0    1    1    0   
$EndComp
Wire Wire Line
	8600 3350 9000 3350
Wire Wire Line
	9000 3150 8600 3150
Wire Wire Line
	8600 3550 9000 3550
$Comp
L Connector:TestPoint TP26
U 1 1
P 8700 3650
F 0 "TP26" V 8654 3838 50  0000 L CNN
F 1 "TP" V 8745 3838 50  0000 L CNN
F 2 "TestPoint:TestPoint_Pad_D1.0mm" H 8900 3650 50  0001 C CNN
F 3 "~" H 8900 3650 50  0001 C CNN
	1    8700 3650
	0    1    1    0   
$EndComp
Wire Wire Line
	8700 3650 8600 3650
$Comp
L Connector:TestPoint TP27
U 1 1
P 8650 3900
F 0 "TP27" V 8604 4088 50  0000 L CNN
F 1 "TP" V 8695 4088 50  0000 L CNN
F 2 "TestPoint:TestPoint_Pad_D1.0mm" H 8850 3900 50  0001 C CNN
F 3 "~" H 8850 3900 50  0001 C CNN
	1    8650 3900
	0    1    1    0   
$EndComp
Wire Wire Line
	8650 3900 8550 3900
$Comp
L Connector:TestPoint TP38
U 1 1
P 8950 4000
F 0 "TP38" V 8904 4188 50  0000 L CNN
F 1 "TP" V 8995 4188 50  0000 L CNN
F 2 "TestPoint:TestPoint_Pad_D1.0mm" H 9150 4000 50  0001 C CNN
F 3 "~" H 9150 4000 50  0001 C CNN
	1    8950 4000
	0    1    1    0   
$EndComp
$Comp
L Connector:TestPoint TP28
U 1 1
P 8650 4100
F 0 "TP28" V 8604 4288 50  0000 L CNN
F 1 "TP" V 8695 4288 50  0000 L CNN
F 2 "TestPoint:TestPoint_Pad_D1.0mm" H 8850 4100 50  0001 C CNN
F 3 "~" H 8850 4100 50  0001 C CNN
	1    8650 4100
	0    1    1    0   
$EndComp
Wire Wire Line
	8650 4100 8550 4100
Wire Wire Line
	8550 4000 8950 4000
$Comp
L Connector:TestPoint TP41
U 1 1
P 8950 4250
F 0 "TP41" V 8904 4438 50  0000 L CNN
F 1 "TP" V 8995 4438 50  0000 L CNN
F 2 "TestPoint:TestPoint_Pad_D1.0mm" H 9150 4250 50  0001 C CNN
F 3 "~" H 9150 4250 50  0001 C CNN
	1    8950 4250
	0    1    1    0   
$EndComp
Wire Wire Line
	8550 4250 8950 4250
$Comp
L Connector:TestPoint TP31
U 1 1
P 8650 4350
F 0 "TP31" V 8604 4538 50  0000 L CNN
F 1 "TP" V 8695 4538 50  0000 L CNN
F 2 "TestPoint:TestPoint_Pad_D1.0mm" H 8850 4350 50  0001 C CNN
F 3 "~" H 8850 4350 50  0001 C CNN
	1    8650 4350
	0    1    1    0   
$EndComp
Wire Wire Line
	8650 4350 8550 4350
Text HLabel 2250 4700 0    50   Input ~ 0
ATTEN_MISO
Wire Wire Line
	2250 2800 2300 2800
Wire Wire Line
	1750 2600 2300 2600
Wire Wire Line
	1750 2500 2300 2500
Text HLabel 8550 3900 0    50   Input ~ 0
ATTEN_MISO
Text HLabel 8550 3800 0    50   Input ~ 0
ATTEN_MOSI
$Comp
L Connector:TestPoint TP44
U 1 1
P 8950 3800
F 0 "TP44" V 8904 3988 50  0000 L CNN
F 1 "TP" V 8995 3988 50  0000 L CNN
F 2 "TestPoint:TestPoint_Pad_D1.0mm" H 9150 3800 50  0001 C CNN
F 3 "~" H 9150 3800 50  0001 C CNN
	1    8950 3800
	0    1    1    0   
$EndComp
Wire Wire Line
	8550 3800 8950 3800
$Comp
L Device:R R64
U 1 1
P 1850 1200
F 0 "R64" H 1920 1246 50  0000 L CNN
F 1 "DNP" H 1920 1155 50  0000 L CNN
F 2 "Resistor_SMD:R_0603_1608Metric" V 1780 1200 50  0001 C CNN
F 3 "~" H 1850 1200 50  0001 C CNN
	1    1850 1200
	1    0    0    -1  
$EndComp
Wire Wire Line
	1700 1400 1850 1400
Wire Wire Line
	1850 1050 1850 1000
Wire Wire Line
	1850 1350 1850 1400
Connection ~ 1850 1400
Wire Wire Line
	1850 1400 2000 1400
Text HLabel 1850 1000 1    50   Input ~ 0
3V3
Wire Wire Line
	2250 4900 2300 4900
Wire Wire Line
	2250 5000 2300 5000
Wire Wire Line
	2300 4800 2250 4800
NoConn ~ 2300 4600
Wire Wire Line
	2300 4700 2250 4700
Wire Wire Line
	1500 4950 1500 4900
$Comp
L power:GND #PWR0126
U 1 1
P 1500 4950
F 0 "#PWR0126" H 1500 4700 50  0001 C CNN
F 1 "GND" H 1505 4777 50  0000 C CNN
F 2 "" H 1500 4950 50  0001 C CNN
F 3 "" H 1500 4950 50  0001 C CNN
	1    1500 4950
	1    0    0    -1  
$EndComp
Wire Wire Line
	1200 4950 1200 4900
$Comp
L power:GND #PWR0125
U 1 1
P 1200 4950
F 0 "#PWR0125" H 1200 4700 50  0001 C CNN
F 1 "GND" H 1205 4777 50  0000 C CNN
F 2 "" H 1200 4950 50  0001 C CNN
F 3 "" H 1200 4950 50  0001 C CNN
	1    1200 4950
	1    0    0    -1  
$EndComp
Wire Wire Line
	1500 4600 1500 4300
Wire Wire Line
	1200 4600 1200 4500
$Comp
L Device:R R65
U 1 1
P 1200 4750
F 0 "R65" H 1270 4796 50  0000 L CNN
F 1 "10K" H 1270 4705 50  0000 L CNN
F 2 "Resistor_SMD:R_0603_1608Metric" V 1130 4750 50  0001 C CNN
F 3 "~" H 1200 4750 50  0001 C CNN
	1    1200 4750
	1    0    0    -1  
$EndComp
$Comp
L Device:R R66
U 1 1
P 1500 4750
F 0 "R66" H 1570 4796 50  0000 L CNN
F 1 "10K" H 1570 4705 50  0000 L CNN
F 2 "Resistor_SMD:R_0603_1608Metric" V 1430 4750 50  0001 C CNN
F 3 "~" H 1500 4750 50  0001 C CNN
	1    1500 4750
	1    0    0    -1  
$EndComp
Connection ~ 1200 4500
Connection ~ 1500 4300
Wire Wire Line
	1200 4500 2300 4500
Wire Wire Line
	1500 4300 2300 4300
$Comp
L Connector:TestPoint TP40
U 1 1
P 6300 6800
F 0 "TP40" H 6358 6918 50  0000 L CNN
F 1 "Light Pipe" H 6358 6827 50  0000 L CNN
F 2 "VNA_Footprints:SLP3-150-150-F" H 6500 6800 50  0001 C CNN
F 3 "~" H 6500 6800 50  0001 C CNN
	1    6300 6800
	1    0    0    -1  
$EndComp
NoConn ~ 6300 6800
$Comp
L MCU_ST_STM32F3:STM32F373RCTx U16
U 1 1
P 3000 3400
F 0 "U16" H 2450 5150 50  0000 C CNN
F 1 "STM32F373RCTx" V 3000 3450 50  0000 C CNN
F 2 "Package_QFP:LQFP-64_10x10mm_P0.5mm" H 2400 1600 50  0001 R CNN
F 3 "http://www.st.com/st-web-ui/static/active/en/resource/technical/document/datasheet/DM00046749.pdf" H 3000 3400 50  0001 C CNN
	1    3000 3400
	1    0    0    -1  
$EndComp
$Comp
L Connector:TestPoint TP45
U 1 1
P 4900 3300
F 0 "TP45" V 4854 3488 50  0000 L CNN
F 1 "Test3" V 4945 3488 50  0000 L CNN
F 2 "TestPoint:TestPoint_Pad_D1.0mm" H 5100 3300 50  0001 C CNN
F 3 "~" H 5100 3300 50  0001 C CNN
	1    4900 3300
	0    1    1    0   
$EndComp
Wire Wire Line
	3700 3300 4900 3300
Wire Wire Line
	3700 3200 3900 3200
$Comp
L Connector:TestPoint TP29
U 1 1
P 3900 3200
F 0 "TP29" V 3854 3388 50  0000 L CNN
F 1 "Test2" V 3945 3388 50  0000 L CNN
F 2 "TestPoint:TestPoint_Pad_D1.0mm" H 4100 3200 50  0001 C CNN
F 3 "~" H 4100 3200 50  0001 C CNN
	1    3900 3200
	0    1    1    0   
$EndComp
Wire Wire Line
	3700 3100 4900 3100
$Comp
L Connector:TestPoint TP42
U 1 1
P 4900 3100
F 0 "TP42" V 4854 3288 50  0000 L CNN
F 1 "Test1" V 4945 3288 50  0000 L CNN
F 2 "TestPoint:TestPoint_Pad_D1.0mm" H 5100 3100 50  0001 C CNN
F 3 "~" H 5100 3100 50  0001 C CNN
	1    4900 3100
	0    1    1    0   
$EndComp
$EndSCHEMATC
